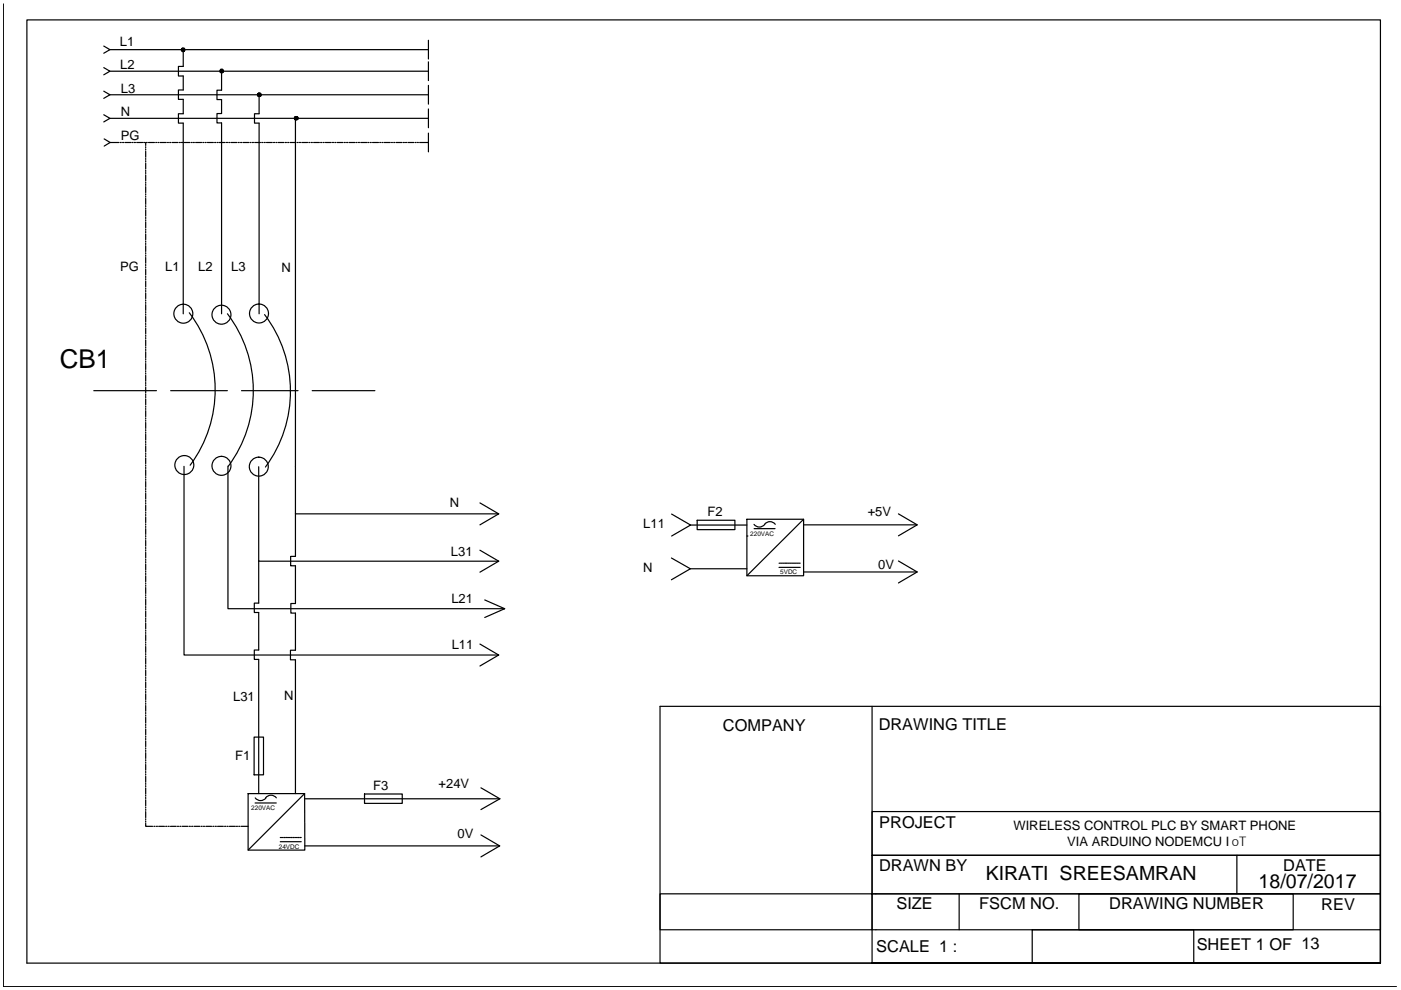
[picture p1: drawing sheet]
<svg xmlns="http://www.w3.org/2000/svg" width="297mm" height="210mm" viewBox="0 0 297 210" stroke-linecap="round" stroke-linejoin="round" font-family="sans-serif">
<!-- layer: 0 -->
<g fill="none" stroke="#000" stroke-width=".25">
<path d="M22 9.8l1.3 .7-1.3 .8M22 14.3l1.3 .8-1.3 .8M22 19.3l1.3 .8-1.3 .8M38.8 10.5v3.6M38.8 16.1v3M47 15.1v4M22 24.3l1.3 .8-1.3 .8M22.1 29.4l1.3 .8-1.3 .8M38.8 21.1v3M38.8 26.1v40.4M47 21.1v3M47 26.1v40.4"/>
<path d="M54.9 20.1v4M54.9 26.1v40.4M62.6 25.1v73.9M40.1 66.3a26.9 26.9 0 0 1 .2 32.3M48.2 66.5a26.9 26.9 0 0 1 .2 32.4M56.1 66.7a26.9 26.9 0 0 1 .2 32.3M158.4 110.1h12v12h-12zM159.9 112.1h4.4M170.4 110.1l-12 12M165.2 120.3h4.5M184.9 149.8v54.4h107.8v-54.4v54.4h-152.8v-54.4h152.8M52.6 168.3h12v11.9h-12z"/>
<path d="M54.1 170.3h4.5M59.4 178.5h4.5M64.6 168.3l-12 11.9M184.9 172.1h107.8v9.2h-107.8zM139.9 189.5h45v7.6h-45zM184.9 189.5h107.8v7.6h-107.8M184.9 181.3h107.8v8.2h-107.8zM203.4 189.5v7.6M218.8 197.1h34.3v7.1h-34.3zM228.8 189.5h45.4v7.6h-45.4zM262.2 181.3v8.2"/>
<circle cx="38.9" cy="66.5" r="2.01"/>
<circle cx="47" cy="66.7" r="2.01"/>
<circle cx="54.9" cy="66.5" r="2.01"/>
<circle cx="39.1" cy="98.6" r="2.01"/>
<circle cx="47" cy="98.8" r="2.01"/>
<circle cx="54.9" cy="98.9" r="2.01"/>
</g>
<!-- layer: Dash -->
<g fill="none" stroke="#000" stroke-width=".25">
<path d="M.7 .8v208.4h295.4M5.7 4.2h287v200h-287zM23.3 15.1h67.5M23.3 10.5h67.5M38.8 14.1h-1v2h1M38.8 19.1h-1v2h1M47 19.1h-1v2h1M23.3 20.1h67.5M23.3 25.1h67.5M38.8 24.1h-1v2h1M47 24.1h-1v2h1M54.9 24.1h-.9v2h.9"/>
<path d="M19.9 82.8h13.3M36.2 82.8h12M39 98.9v40h66.7M48.3 98.8v30.3h58.7M51.2 82.8h12M54.8 99v20h50.9M62.6 99v10h43.1M66.2 82.8h13.3M54.8 119v8.9h-.9v2h.9v7.9h-.9v2h.9v28.5M62.6 109v9h-1v2h1v8h-.9v2h.9v7.9h-1v2h1v28.4M101.8 106.6l3.9 2.4-3.9 2.3M101.8 116.7l3.9 2.3-3.9 2.3"/>
<path d="M142.4 118.3l4 2.3-4 2.3M142.4 109l4 2.3-4 2.4M146.4 111.3h12M147.8 110.3h8v2h-8zM158.4 113.7h.1M159.9 111.2a1.42 1.42 0 0 0 2.2 0M164.4 111.2a1.42 1.42 0 0 0-2.3 0M165.2 119.4h.3M165.6 119.4h.2M166 119.4h.2M166.4 119.4h.2M166.7 119.4h.2"/>
<path d="M167.1 119.4h.2M167.5 119.4h.2M167.8 119.4h.3M168.2 119.4h.3M168.6 119.4h.3M169 119.4h.2M169.4 119.4h.3M170.5 111.3h24M190.5 109l4 2.3-4 2.3M190.5 118.9l4 2.4-4 2.3M101.8 136.6l3.9 2.3-3.9 2.3M102.8 127.2l4.2 1.9-4.2 1.8"/>
<path d="M146.4 120.6h12M170.5 121.3h24M53.9 156.3h2v8h-2zM54.1 169.2a1.42 1.42 0 0 0 2.3 0M58.6 169.2a1.42 1.42 0 0 0-2.3 0M59.4 177.6h.3M59.8 177.6h.3M60.2 177.6h.2M60.6 177.6h.2M60.9 177.6h.3M61.3 177.6h.3M61.7 177.6h.3"/>
<path d="M62.1 177.6h.2M62.5 177.6h.2M62.8 177.6h.3M63.2 177.6h.2M63.6 177.6h.3M64.6 169.4h41.4M64.6 179.4h41.3M77.3 168.3h8v2h-8zM102 167l4 2.4-4 2.2M102 177l3.9 2.4-3.9 2.3"/>
</g>
<!-- layer: TCONNECTIONS -->
<g fill="#000" stroke="#000" stroke-width=".21">
<path d="M38.4 10.6l.1 .1 .3-.1zM38.5 10.7l.3-.1-.2 .3zM38.8 10.6l-.2 .3 .2 .1z"/>
<path d="M38.6 10.2l.2 .4v-.4zM38.6 10.2l.2 .4-.3-.2zM38.5 10.4l-.1 .2h.4z"/>
<path d="M38.8 10.6v.4l.2-.1zM38.8 10.6l.3 .1-.1 .2zM38.8 10.6l.3 .1 .1-.1z"/>
<path d="M38.8 10.6h.4l-.1-.2zM39 10.2l.1 .2-.3 .2zM38.8 10.2v.4l.2-.4z"/>
<path d="M46.6 15.1l.1 .2 .3-.2zM46.7 15.3l.3-.2-.2 .3zM47 15.1l-.2 .3h.2z"/>
<path d="M46.8 14.7l.2 .4v-.4zM46.8 14.7l.2 .4-.3-.2zM46.7 14.9l-.1 .2h.4z"/>
<path d="M47 15.1v.3h.2zM47 15.1l.3 .2-.1 .1zM47 15.1l.3 .2 .1-.2z"/>
<path d="M47 15.1h.4l-.1-.2zM47.2 14.7l.1 .2-.3 .2zM47 14.7v.4l.2-.4z"/>
<path d="M54.8 19.8l.2 .3v-.4zM54.8 19.8l.2 .3-.4-.2zM54.6 19.9v.2h.4z"/>
<path d="M54.6 20.1v.2l.4-.2zM54.6 20.3l.4-.2-.2 .3zM55 20.1l-.2 .3 .2 .1z"/>
<path d="M55 20.1v.4l.1-.1zM55 20.1l.3 .2-.2 .1zM55 20.1l.3 .2 .1-.2z"/>
<path d="M55 20.1h.4l-.1-.2zM55.1 19.8l.2 .1-.3 .2zM55 19.7v.4l.1-.3z"/>
<path d="M62.4 25l.1 .3 .3-.3zM62.5 25.3l.3-.3-.2 .4zM62.8 25l-.2 .4h.2z"/>
<path d="M62.6 24.8l.2 .2v-.3zM62.6 24.8l.2 .2-.3-.1zM62.5 24.9l-.1 .1h.4z"/>
<path d="M62.8 25v.4h.2zM62.8 25l.3 .3-.1 .1zM62.8 25l.3 .3 .1-.3z"/>
<path d="M62.8 25h.4l-.1-.1zM63 24.8l.1 .1-.3 .1zM62.8 24.7v.3l.2-.2z"/>
</g>
<!-- layer: LINES -->
<g fill="none" stroke="#000" stroke-width=".25">
<path d="M90.8 8.5v4M90.8 13.1v4M90.8 18.1v4M23.4 30.2h1.8M25.5 30.2h.2M26 30.2h.2M26.5 30.2h1.3M28 30.2h.2M28.5 30.2h.2M29 30.2h1.3M30.5 30.2h.2M30.9 30.2v.6"/>
<path d="M30.9 31.1v.2M30.9 31.6v.2M30.9 32.1v1.2M30.9 33.6v.2M30.9 34.1v.2M30.9 34.6v1.2M30.9 36.1v.3M30.9 36.6v.2M30.9 37.1v1.2M30.9 38.6v.2M30.9 39.1v.2M30.9 39.6v1.2"/>
<path d="M31 30.2h.2M31.5 30.2h1.3M33 30.2h.2M33.5 30.2h.2M34 30.2h1.2M35.5 30.2h.2M36 30.2h.2M36.5 30.2h1.2M38 30.2h.3M38.5 30.2h.2M39 30.2h1.2M40.5 30.2h.3"/>
<path d="M41 30.2h.2M41.5 30.2h1.2M43 30.2h.3M43.5 30.2h.2M44 30.2h1.2M45.5 30.2h.2M46 30.2h.3M46.5 30.2h1.2M48 30.2h.2M48.5 30.2h.3M49 30.2h1.2M50.5 30.2h.2"/>
<path d="M51 30.2h.3M51.5 30.2h1.2M53 30.2h.2M53.5 30.2h.2M54 30.2h1.2M55.5 30.2h.2M56 30.2h.2M56.5 30.2h1.2M58 30.2h.2M58.5 30.2h.2M59 30.2h1.2M60.5 30.2h.2"/>
<path d="M61 30.2h.2M61.5 30.2h1.2M63 30.2h.2M63.5 30.2h.2M64 30.2h1.2M65.5 30.2h.2M66 30.2h.2M66.5 30.2h1.2M68 30.2h.2M68.5 30.2h.2M69 30.2h1.2M70.5 30.2h.2"/>
<path d="M71 30.2h.2M71.5 30.2h1.2M73 30.2h.2M73.5 30.2h.2M74 30.2h1.3M75.5 30.2h.2M76 30.2h.2M76.5 30.2h1.3M78 30.2h.2M78.5 30.2h.2M79 30.2h1.2M80.5 30.2h.2"/>
<path d="M81 30.2h.2M81.5 30.2h1.2M83 30.2h.2M83.5 30.2h.2M84 30.2h1.2M85.5 30.2h.3M86 30.2h.2M86.5 30.2h1.2M88 30.2h.3M88.5 30.2h.2M89 30.2h1.8M90.8 23.1v4"/>
<path d="M90.8 28.2v4M30.9 41.1v.2M30.9 41.6v.2M30.9 42.1v1.2M30.9 43.6v.2M30.9 44.1v.3M30.9 44.6v1.2M30.9 46.1v.2M30.9 46.6v.2M30.9 47.1v1.2M30.9 48.6v.2M30.9 49.1v.2"/>
<path d="M30.9 49.6v1.2M30.9 51.1v.2M30.9 51.6v.2M30.9 52.1v1.2M30.9 53.6v.2M30.9 54.1v.2M30.9 54.6v1.2M30.9 56.1v.2M30.9 56.6v.2M30.9 57.1v1.2M30.9 58.6v.2M30.9 59.1v.2"/>
<path d="M30.9 59.6v1.2M30.9 61.1v.2M30.9 61.6v.2M30.9 62.1v1.2M30.9 63.6v.2M30.9 64.1v.2M30.9 64.6v1.2M30.9 66.1v.2M30.9 66.6v.2M30.9 67.1v1.2M30.9 68.6v.2M30.9 69.1v.2"/>
<path d="M30.9 69.6v1.2M30.9 71.1v.2M30.9 71.6v.2M30.9 72.1v1.2M30.9 73.6v.2M30.9 74.1v.2M30.9 74.6v1.2M30.9 76.1v.2M30.9 76.6v.2M30.9 77.1v1.2M30.9 78.6v.2M30.9 79.1v.2"/>
<path d="M30.9 79.6v1.2M30.9 81.1v.3M30.9 81.6v.2M30.9 82.1v1.2M30.9 83.6v.2M30.9 84.1v.2M30.9 84.6v1.2M30.9 86.1v.2M30.9 86.6v.2M30.9 87.1v1.2M30.9 88.6v.2M30.9 89.1v.2"/>
<path d="M30.9 89.6v1.2M30.9 91.1v.2M30.9 91.6v.2M30.9 92.1v1.2M30.9 93.6v.2M30.9 94.1v.2M30.9 94.6v1.2M30.9 96.1v.2M30.9 96.6v.2M30.9 97.1v1.2M30.9 98.6v.2M30.9 99.1v.2"/>
<path d="M30.9 99.6v1.2M30.9 101.1v.2M30.9 101.6v.2M30.9 102.1v1.2M30.9 103.6v.2M30.9 104.1v.2M30.9 104.6v1.2M30.9 106.1v.2M30.9 106.6v.2M30.9 107.1v1.2M30.9 108.6v.2M30.9 109.1v.2"/>
<path d="M30.9 109.6v1.2M30.9 111.1v.2M30.9 111.6v.2M30.9 112.1v1.2M30.9 113.6v.2M30.9 114.1v.2M30.9 114.6v1.2M30.9 116.1v.2M30.9 116.6v.2M30.9 117.1v1.2M30.9 118.6v.2M30.9 119.1v.2"/>
<path d="M30.9 119.6v1.2M30.9 121.1v.2M30.9 121.6v.2M30.9 122.1v1.2M30.9 123.6v.2M30.9 124.1v.2M30.9 124.6v1.2M30.9 126.1v.2M30.9 126.6v.2M30.9 127.1v1.2M30.9 128.6v.2M30.9 129.1v.2"/>
<path d="M30.9 129.6v1.2M30.9 131.1v.2M30.9 131.6v.2M30.9 132.1v1.2M30.9 133.6v.2M30.9 134.1v.2M30.9 134.6v1.2M30.9 136.1v.2M30.9 136.6v.2M30.9 137.1v1.2M30.9 138.6v.2M30.9 139.1v.2"/>
<path d="M30.9 139.6v1.2M30.9 141.1v.2M30.9 141.6v.2M30.9 142.1v1.2M30.9 143.6v.2M30.9 144.1v.2M30.9 144.6v1.2M30.9 146.1v.2M30.9 146.6v.2M30.9 147.1v1.2M30.9 148.6v.2M30.9 149.1v.2"/>
<path d="M30.9 149.6v1.2M30.9 151.1v.2M30.9 151.6v.2M30.9 152.1v1.2M30.9 153.6v.2M30.9 154.1v.2M30.9 154.6v1.2M30.9 156.1v.2M30.9 156.6v.2M30.9 157.1v1.2M30.9 158.6v.2M30.9 159.1v.2"/>
<path d="M30.9 159.6v1.2M30.9 174.6v.6h1.5M30.9 161.1v.2M30.9 161.6v.2M30.9 162.1v1.2M30.9 163.6v.2M30.9 164.1v.2M30.9 164.6v1.2M30.9 166.1v.2M30.9 166.6v.2M30.9 167.1v1.2M30.9 168.6v.2"/>
<path d="M30.9 169.1v.2M30.9 169.6v1.2M30.9 171.1v.2M30.9 171.6v.2M30.9 172.1v1.2M30.9 173.6v.2M30.9 174.1v.2M32.6 175.2h.3M33.1 175.2h.3M33.6 175.2h1.3M35.1 175.2h.3M35.6 175.2h.3"/>
<path d="M36.1 175.2h1.3M37.6 175.2h.3M38.1 175.2h.3M38.6 175.2h1.3M40.1 175.2h.3M40.6 175.2h.3M41.1 175.2h1.3M42.6 175.2h.3M43.1 175.2h.3M43.6 175.2h1.3M45.1 175.2h.3M45.6 175.2h.3"/>
<path d="M46.1 175.2h1.3M47.6 175.2h.3M48.1 175.2h.3M48.6 175.2h1.3M50.1 175.2h.3M50.6 175.2h.3M51.1 175.2h1.5"/>
</g>
<text font-size="5.5" x="12.7" y="78">CB1</text>
<text font-size="4.2" x="261.2" y="179.4">oT</text>
<g font-size="4.1">
<text x="209" y="186.6">KIRATI SREESAMRAN</text>
<text x="266.9" y="188.3">18/07/2017</text>
</g>
<g font-size="3.5">
<text x="153.3" y="154.9">COMPANY</text>
<text x="186.3" y="154.8">DRAWING TITLE</text>
<text x="186.4" y="175.5">PROJECT</text>
<text x="186.4" y="184.7">DRAWN BY</text>
<text x="272.1" y="184.8">DATE</text>
<text x="190.1" y="192.7">SIZE</text>
<text x="207.6" y="192.7">FSCM NO.</text>
<text x="235.2" y="192.8">DRAWING NUMBER</text>
<text x="280.1" y="192.9">REV</text>
<text x="185.8" y="201.8">SCALE 1 :</text>
<text x="253.7" y="201.5">SHEET 1 OF 13</text>
</g>
<g font-size="2.8">
<text x="25.4" y="9.7">L1</text>
<text x="25.5" y="14.5">L2</text>
<text x="25.6" y="19.7">L3</text>
<text x="25.6" y="24.6">N</text>
<text x="25.6" y="29.7">PG</text>
<text x="25.5" y="57.6">PG</text>
<text x="35" y="57.5">L1</text>
<text x="42" y="57.5">L2</text>
<text x="49" y="57.4">L3</text>
<text x="59.7" y="57.6">N</text>
<text x="95.4" y="107.5">N</text>
<text x="136.4" y="112">L11</text>
<text x="150" y="109.3">F2</text>
<text x="184" y="109.4">+5V</text>
<text x="95.6" y="117.9">L31</text>
<text x="136.3" y="121.4">N</text>
<text x="186.2" y="120.6">0V</text>
<text x="95.7" y="127.8">L21</text>
<text x="95.8" y="137.6">L11</text>
<text x="49.4" y="148.6">L31</text>
<text x="60.3" y="148.5">N</text>
<text x="49.9" y="161.1">F1</text>
<text x="79.1" y="167.5">F3</text>
<text x="93" y="167.1">+24V</text>
<text x="97" y="177.7">0V</text>
<text x="214.9" y="176.1">WIRELESS CONTROL PLC BY SMART PHONE</text>
<text x="226.3" y="179.4">VIA ARDUINO NODEMCU I</text>
</g>
<g font-size="1.4">
<text x="159.1" y="113.6">220VAC</text>
<text x="165.4" y="121.8">5VDC</text>
<text x="53.3" y="171.8">220VAC</text>
<text x="59.1" y="179.9">24VDC</text>
</g>
</svg>
